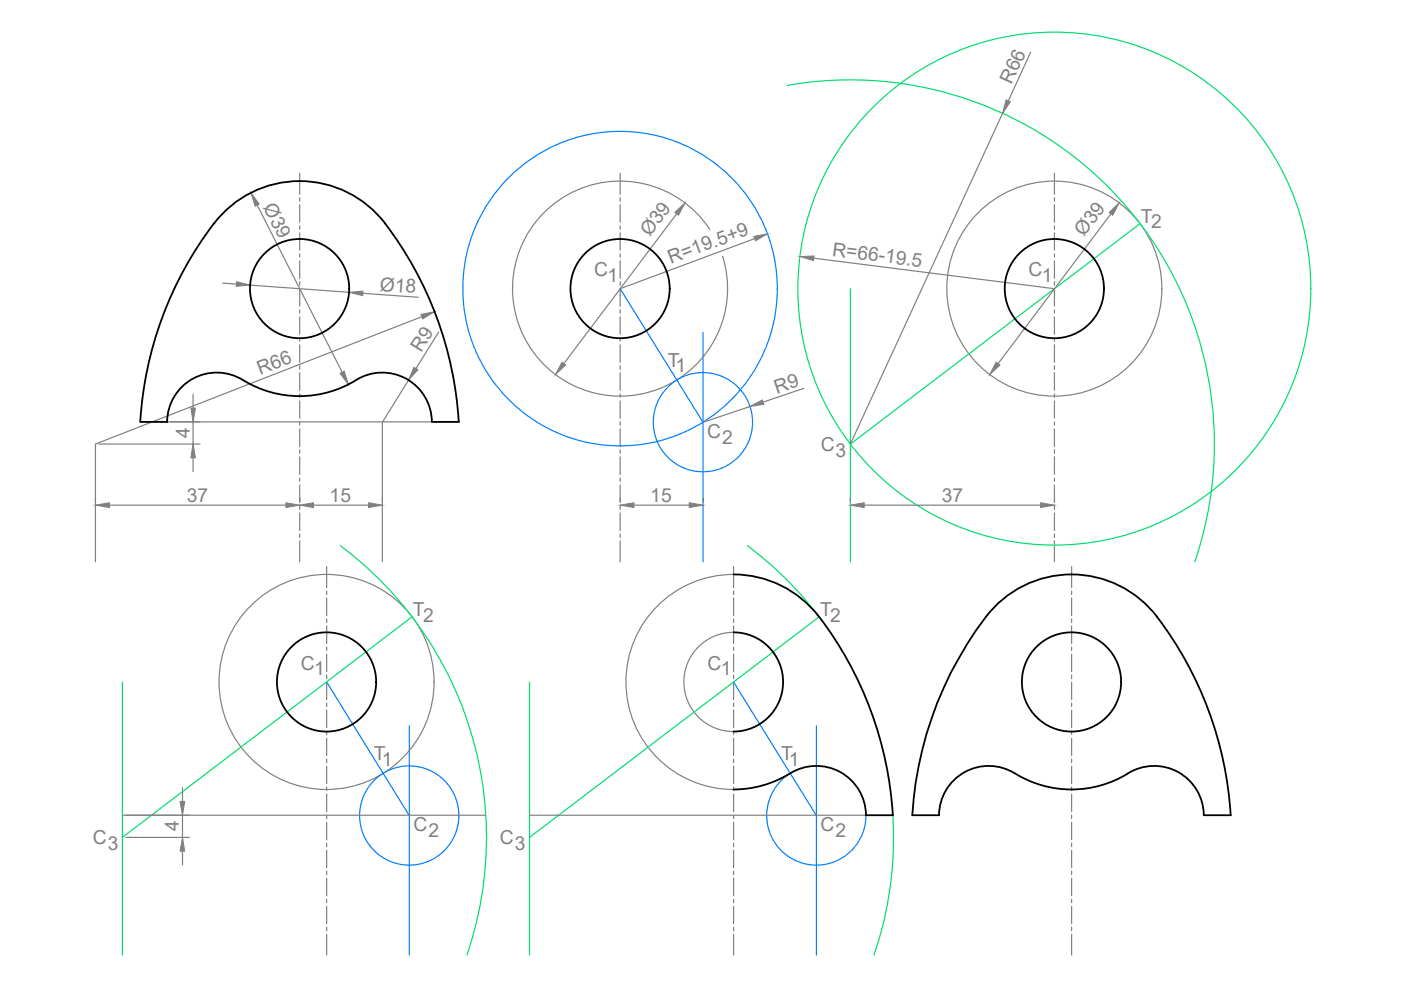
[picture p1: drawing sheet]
<svg xmlns="http://www.w3.org/2000/svg" width="297mm" height="210mm" viewBox="0 0 297 210" stroke-linecap="round" stroke-linejoin="round" font-family="sans-serif">
<!-- layer: axis -->
<g fill="none" stroke="#808080" stroke-width=".25">
<path d="M63.5 36.7v4.5M131.5 36.7v4.5M223.6 36.7v4.5M63.5 41.9v.8M63.5 43.4v3.7M63.5 47.9v.7M63.5 49.4v3.6M63.5 53.8v.7M63.5 55.3v3.7M63.5 59.7v.8M131.5 41.9v.8M131.5 43.4v3.7"/>
<path d="M131.5 47.9v.7M131.5 49.4v3.6M131.5 53.8v.7M131.5 55.3v3.7M131.5 59.7v.8M223.6 41.9v.8M223.6 43.4v3.7M223.6 47.9v.7M223.6 49.4v3.6M223.6 53.8v.7M223.6 55.3v3.7M223.6 59.7v.8"/>
<path d="M63.5 61.2v3.7M63.5 65.7v.7M63.5 67.2v3.7M63.5 71.6v.7M63.5 73.1v3.7M63.5 77.6v.7M63.5 79v3.8M131.5 61.2v3.7M131.5 65.7v.7M131.5 67.2v3.7M131.5 71.6v.7M131.5 73.1v3.7"/>
<path d="M131.5 77.6v.7M131.5 79v3.8M223.6 61.2v3.7M223.6 65.7v.7M223.6 67.2v3.7M223.6 71.6v.7M223.6 73.1v3.7M223.6 77.6v.7M223.6 79v3.8M63.5 83.5v.7M63.5 85v3.7M63.5 89.5v.7"/>
<path d="M63.5 90.9v3.8M63.5 95.4v.7M63.5 96.9v3.7M131.5 83.5v.7M131.5 85v3.7M131.5 89.5v.7M131.5 90.9v3.8M131.5 95.4v.7M131.5 96.9v3.7M223.6 83.5v.7M223.6 85v3.7M223.6 89.5v.7"/>
<path d="M223.6 90.9v3.8M223.6 95.4v.7M223.6 96.9v3.7M63.5 101.3v.8M63.5 102.8v3.7M63.5 107.3v.7M63.5 108.8v3.7M63.5 113.2v.8M63.5 114.7v4.4M131.5 101.3v.8M131.5 102.8v3.7M131.5 107.3v.7"/>
<path d="M131.5 108.8v3.7M131.5 113.2v.8M131.5 114.7v4.4M223.6 101.3v.8M223.6 102.8v3.7M223.6 107.3v.7M223.6 108.8v3.7M223.6 113.2v.8M223.6 114.7v4.4M69.3 120.1v4.5M69.3 125.3v.8M69.3 126.8v3.7"/>
<path d="M69.3 131.2v.8M69.3 132.7v3.7M69.3 137.2v.7M69.3 138.7v3.7M155.5 120.1v4.5M155.5 125.3v.8M155.5 126.8v3.7M155.5 131.2v.8M155.5 132.7v3.7M155.5 137.2v.7M155.5 138.7v3.7M227.2 120.1v4.5"/>
<path d="M227.2 125.3v.8M227.2 126.8v3.7M227.2 131.2v.8M227.2 132.7v3.7M227.2 137.2v.7M227.2 138.7v3.7M69.3 143.1v.8M69.3 144.6v3.7M69.3 149.1v.7M69.3 150.5v3.8M69.3 155v.7M69.3 156.5v3.7"/>
<path d="M155.5 143.1v.8M155.5 144.6v3.7M155.5 149.1v.7M155.5 150.5v3.8M155.5 155v.7M155.5 156.5v3.7M227.2 143.1v.8M227.2 144.6v3.7M227.2 149.1v.7M227.2 150.5v3.8M227.2 155v.7M227.2 156.5v3.7"/>
<path d="M69.3 161v.7M69.3 162.4v3.8M69.3 166.9v.7M69.3 168.4v3.7M69.3 172.8v.8M69.3 174.3v3.7M69.3 178.8v.7M155.5 161v.7M155.5 162.4v3.8M155.5 166.9v.7M155.5 168.4v3.7M155.5 172.8v.8"/>
<path d="M155.5 174.3v3.7M155.5 178.8v.7M227.2 161v.7M227.2 162.4v3.8M227.2 166.9v.7M227.2 168.4v3.7M227.2 172.8v.8M227.2 174.3v3.7M227.2 178.8v.7M69.3 180.3v3.7M69.3 184.7v.8M69.3 186.2v3.7"/>
<path d="M69.3 190.7v.7M69.3 192.2v3.6M69.3 196.6v.8M69.3 198.1v4.4M155.5 180.3v3.7M155.5 184.7v.8M155.5 186.2v3.7M155.5 190.7v.7M155.5 192.2v3.6M155.5 196.6v.8M155.5 198.1v4.4M227.2 180.3v3.7"/>
<path d="M227.2 184.7v.8M227.2 186.2v3.7M227.2 190.7v.7M227.2 192.2v3.6M227.2 196.6v.8M227.2 198.1v4.4"/>
</g>
<!-- layer: edit1 -->
<g fill="none" stroke="#007fff" stroke-width=".25">
<path d="M131.5 61.2l17.6 28.3M149.1 70.5v48.6M69.3 144.6l17.5 28.3M86.8 153.9v48.6M155.5 144.6l17.6 28.3M173.1 153.9v48.6M167.5 164a10.5 10.5 0 0 0 .5 18.1 10.5 10.5 0 0 0 15.6-9.3"/>
<circle cx="131.5" cy="61.2" r="33.3"/>
<circle cx="149" cy="89.5" r="10.5"/>
<circle cx="86.8" cy="172.9" r="10.5"/>
</g>
<!-- layer: 0 -->
<g fill="none" stroke="#808080" stroke-width=".25">
<path d="M150.5 48.6a22.8 22.8 0 0 0-38.4 .6 22.8 22.8 0 0 0 16.5 34.6 22.8 22.8 0 0 0 24.6-29.5M20.2 94.1v25M29.8 89.5h67.5M81.1 89.5v29.6M155.5 121.8a22.8 22.8 0 0 0-22.8 22.8 22.8 22.8 0 0 0 22.8 22.8M155.5 134.1a10.5 10.5 0 0 0-10.5 10.5 10.5 10.5 0 0 0 10.5 10.5M26 172.8h77M112.3 172.8h71.3"/>
<circle cx="223.5" cy="61.2" r="22.8"/>
<circle cx="69.2" cy="144.6" r="22.8"/>
</g>
<!-- layer: dim -->
<g fill="none" stroke="#808080" stroke-width=".25">
<path d="M218.5 11l-4.7 10.4M212.6 24l-32.3 70.1M54.5 43.5l18.1 35.5M143.5 45.3l-24 31.8M160 50.6l-28.5 10.6M172.5 54.7l51.1 6.5M235.5 45.3l-23.9 31.8M47.2 60l2.9 .2M53 60.5l21 1.5M77 62.2l11.7 .8M89.5 67.1l-69.3 27M93 70.4l-4.8 7.7"/>
<path d="M21 94.1h21.4M36.2 89.5h6.2M40.9 83.6v2.9M40.9 89.5v4.6M40.9 97.1v2.9M86.6 80.6l-5.5 8.9M159 86.2l-9.9 3.3M170.4 82.3l-8.6 3M20.2 105.6v.8M23.2 107.1h37.4M63.5 105.6v.8M66.5 107.1h11.6"/>
<path d="M81.1 105.6v.8M131.5 105.6v.8M134.4 107.1h11.7M149.1 105.6v.8M180.3 105.6v.8M183.2 107.1h37.4M223.6 105.6v.8M26.7 177.5h13.4M26.7 172.8h13.4M38.7 167v2.9M38.7 172.8v4.7M38.7 180.5v2.9"/>
</g>
<g fill="#808080" stroke="#808080" stroke-width=".21">
<path d="M119.2 76.8l.7 .6-2.1 2z"/>
<path d="M143.1 45l2.1-2-1.4 2.6z"/>
<path d="M159 86.2l2.6-1.4 .4 .9z"/>
<path d="M159.9 50.1l2.8-.5-2.5 1.5z"/>
<path d="M180.3 107.1l2.9-.5v1z"/>
<path d="M220.6 106.6l3 .5-3 .5z"/>
<path d="M146.1 106.6l3 .5-3 .5z"/>
<path d="M131.5 107.1l2.9-.5v1z"/>
<path d="M213.3 21.2l.9 .4-1.6 2.4z"/>
<path d="M38.7 177.5l.5 3h-1z"/>
<path d="M38.2 169.9h1l-.5 2.9z"/>
<path d="M169.6 54.4l3-.1-.1 .9z"/>
<path d="M211.2 76.8l.8 .6-2.2 2z"/>
<path d="M235.2 45l2.1-2-1.4 2.6z"/>
<path d="M50.2 59.7l2.8 .8-2.9 .2z"/>
<path d="M74 62l3-.3-.1 1z"/>
<path d="M72.1 79.2l.9-.5 .9 2.8z"/>
<path d="M53.2 40.9l1.7 2.4-.8 .4z"/>
<path d="M87.8 77.9l.8 .5-2 2.2z"/>
<path d="M20.2 107.1l3-.5v1z"/>
<path d="M60.6 106.6l2.9 .5-2.9 .5z"/>
<path d="M89.2 66.7l3-.6-2.6 1.5z"/>
<path d="M40.9 94.1l.5 3h-.9z"/>
<path d="M40.5 86.5h.9l-.5 3z"/>
<path d="M78.1 106.6l3 .5-3 .5z"/>
<path d="M63.5 107.1l3-.5v1z"/>
</g>
<!-- layer: edit2 -->
<g fill="none" stroke="#00dd6e" stroke-width=".25">
<path d="M166.9 18.1a77.2 77.2 0 0 1 86.4 101M241.7 47.4l-61.4 46.7M180.3 61.2v57.9M72.2 115.7a77.3 77.3 0 0 1 26.8 86.8M158.5 115.7a77.2 77.2 0 0 1 15.2 15.1l-61.4 46.7M87.4 130.8l-61.4 46.7M26 144.6v57.9M112.3 144.6v57.9M189.3 172.8a76.5 76.5 0 0 1-4 29.7"/>
<circle cx="223.5" cy="61.2" r="54.4"/>
</g>
<!-- layer: result -->
<g fill="none" stroke="#000" stroke-width=".38">
<path d="M81.6 47.4a77.2 77.2 0 0 1 15.7 42M81.7 47.4a22.9 22.9 0 0 0-37.6 1.7 77.2 77.2 0 0 0-14.4 40.3l5.8 .1M51.5 80.6a10.5 10.5 0 0 0-16.1 8.8M51.5 80.6a23 23 0 0 0 24.9-.5 10.5 10.5 0 0 1 15.2 9.3M91.6 89.5h5.7M155.5 134.1a10.5 10.5 0 0 1 10.5 10.5 10.5 10.5 0 0 1-10.5 10.5M155.5 121.8a22.8 22.8 0 0 1 18.2 9M173.7 130.8a77.2 77.2 0 0 1 15.6 42M167.5 164a22.8 22.8 0 0 1-12 3.4M167.5 164a10.5 10.5 0 0 1 16.1 8.8h5.7M215.2 164a10.5 10.5 0 0 0-16.1 8.8M215.2 164a22.8 22.8 0 0 0 24 0"/>
<path d="M239.2 164a10.5 10.5 0 0 1 16 8.8M255.3 172.8h5.7M260.9 172.8a76.9 76.9 0 0 0-16.5-43.2 22.8 22.8 0 0 0-35.4 1.2 76.7 76.7 0 0 0-15.6 42h5.7"/>
<circle cx="63.5" cy="61.2" r="10.5"/>
<circle cx="131.5" cy="61.2" r="10.5"/>
<circle cx="223.5" cy="61.2" r="10.5"/>
<circle cx="69.2" cy="144.6" r="10.5"/>
<circle cx="227.2" cy="144.6" r="10.5"/>
</g>
<g font-size="4.1" fill="#808080">
<text x="214.5" y="18" transform="rotate(-65 214.5 18)">R66</text>
<text x="55.8" y="43.9" transform="rotate(63 55.8 43.9)">Ø39</text>
<text x="241.9" y="47.2">T</text>
<text x="137.8" y="50.3" transform="rotate(-53 137.8 50.3)">Ø39</text>
<text x="229.8" y="50.3" transform="rotate(-53 229.8 50.3)">Ø39</text>
<text x="244.1" y="48.4">2</text>
<text x="126" y="58.6">C</text>
<text x="128.8" y="59.8">1</text>
<text x="142.2" y="56" transform="rotate(-20 142.2 56)">R=19.5+9</text>
<text x="176.4" y="54.2" transform="rotate(7 176.4 54.2)">R=66-19.5</text>
<text x="218.1" y="58.6">C</text>
<text x="220.9" y="59.8">1</text>
<text x="80.5" y="61.6" transform="rotate(4 80.5 61.6)">Ø18</text>
<text x="89.3" y="74.9" transform="rotate(-58 89.3 74.9)">R9</text>
<text x="141.6" y="77.7">T</text>
<text x="55.2" y="79.5" transform="rotate(-21 55.2 79.5)">R66</text>
<text x="143.2" y="79">1</text>
<text x="164.7" y="83.4" transform="rotate(-19 164.7 83.4)">R9</text>
<text x="40.2" y="92.9" transform="rotate(-90 40.2 92.9)">4</text>
<text x="149.9" y="92.9">C</text>
<text x="153.1" y="94.1">2</text>
<text x="174" y="95.7">C</text>
<text x="177.2" y="96.9">3</text>
<text x="39.6" y="106.3">37</text>
<text x="69.9" y="106.3">15</text>
<text x="137.9" y="106.3">15</text>
<text x="199.7" y="106.3">37</text>
<text x="87.5" y="130.6">T</text>
<text x="89.7" y="131.8">2</text>
<text x="173.9" y="130.6">T</text>
<text x="176" y="131.8">2</text>
<text x="63.8" y="142">C</text>
<text x="66.6" y="143.2">1</text>
<text x="150" y="142">C</text>
<text x="152.9" y="143.2">1</text>
<text x="79.3" y="161.1">T</text>
<text x="165.6" y="161.1">T</text>
<text x="81" y="162.3">1</text>
<text x="167.3" y="162.3">1</text>
<text x="19.7" y="179">C</text>
<text x="37.9" y="176.3" transform="rotate(-90 37.9 176.3)">4</text>
<text x="87.7" y="176.2">C</text>
<text x="90.8" y="177.5">2</text>
<text x="106" y="179">C</text>
<text x="174" y="176.2">C</text>
<text x="177.1" y="177.5">2</text>
<text x="22.9" y="180.3">3</text>
<text x="109.1" y="180.3">3</text>
</g>
</svg>
